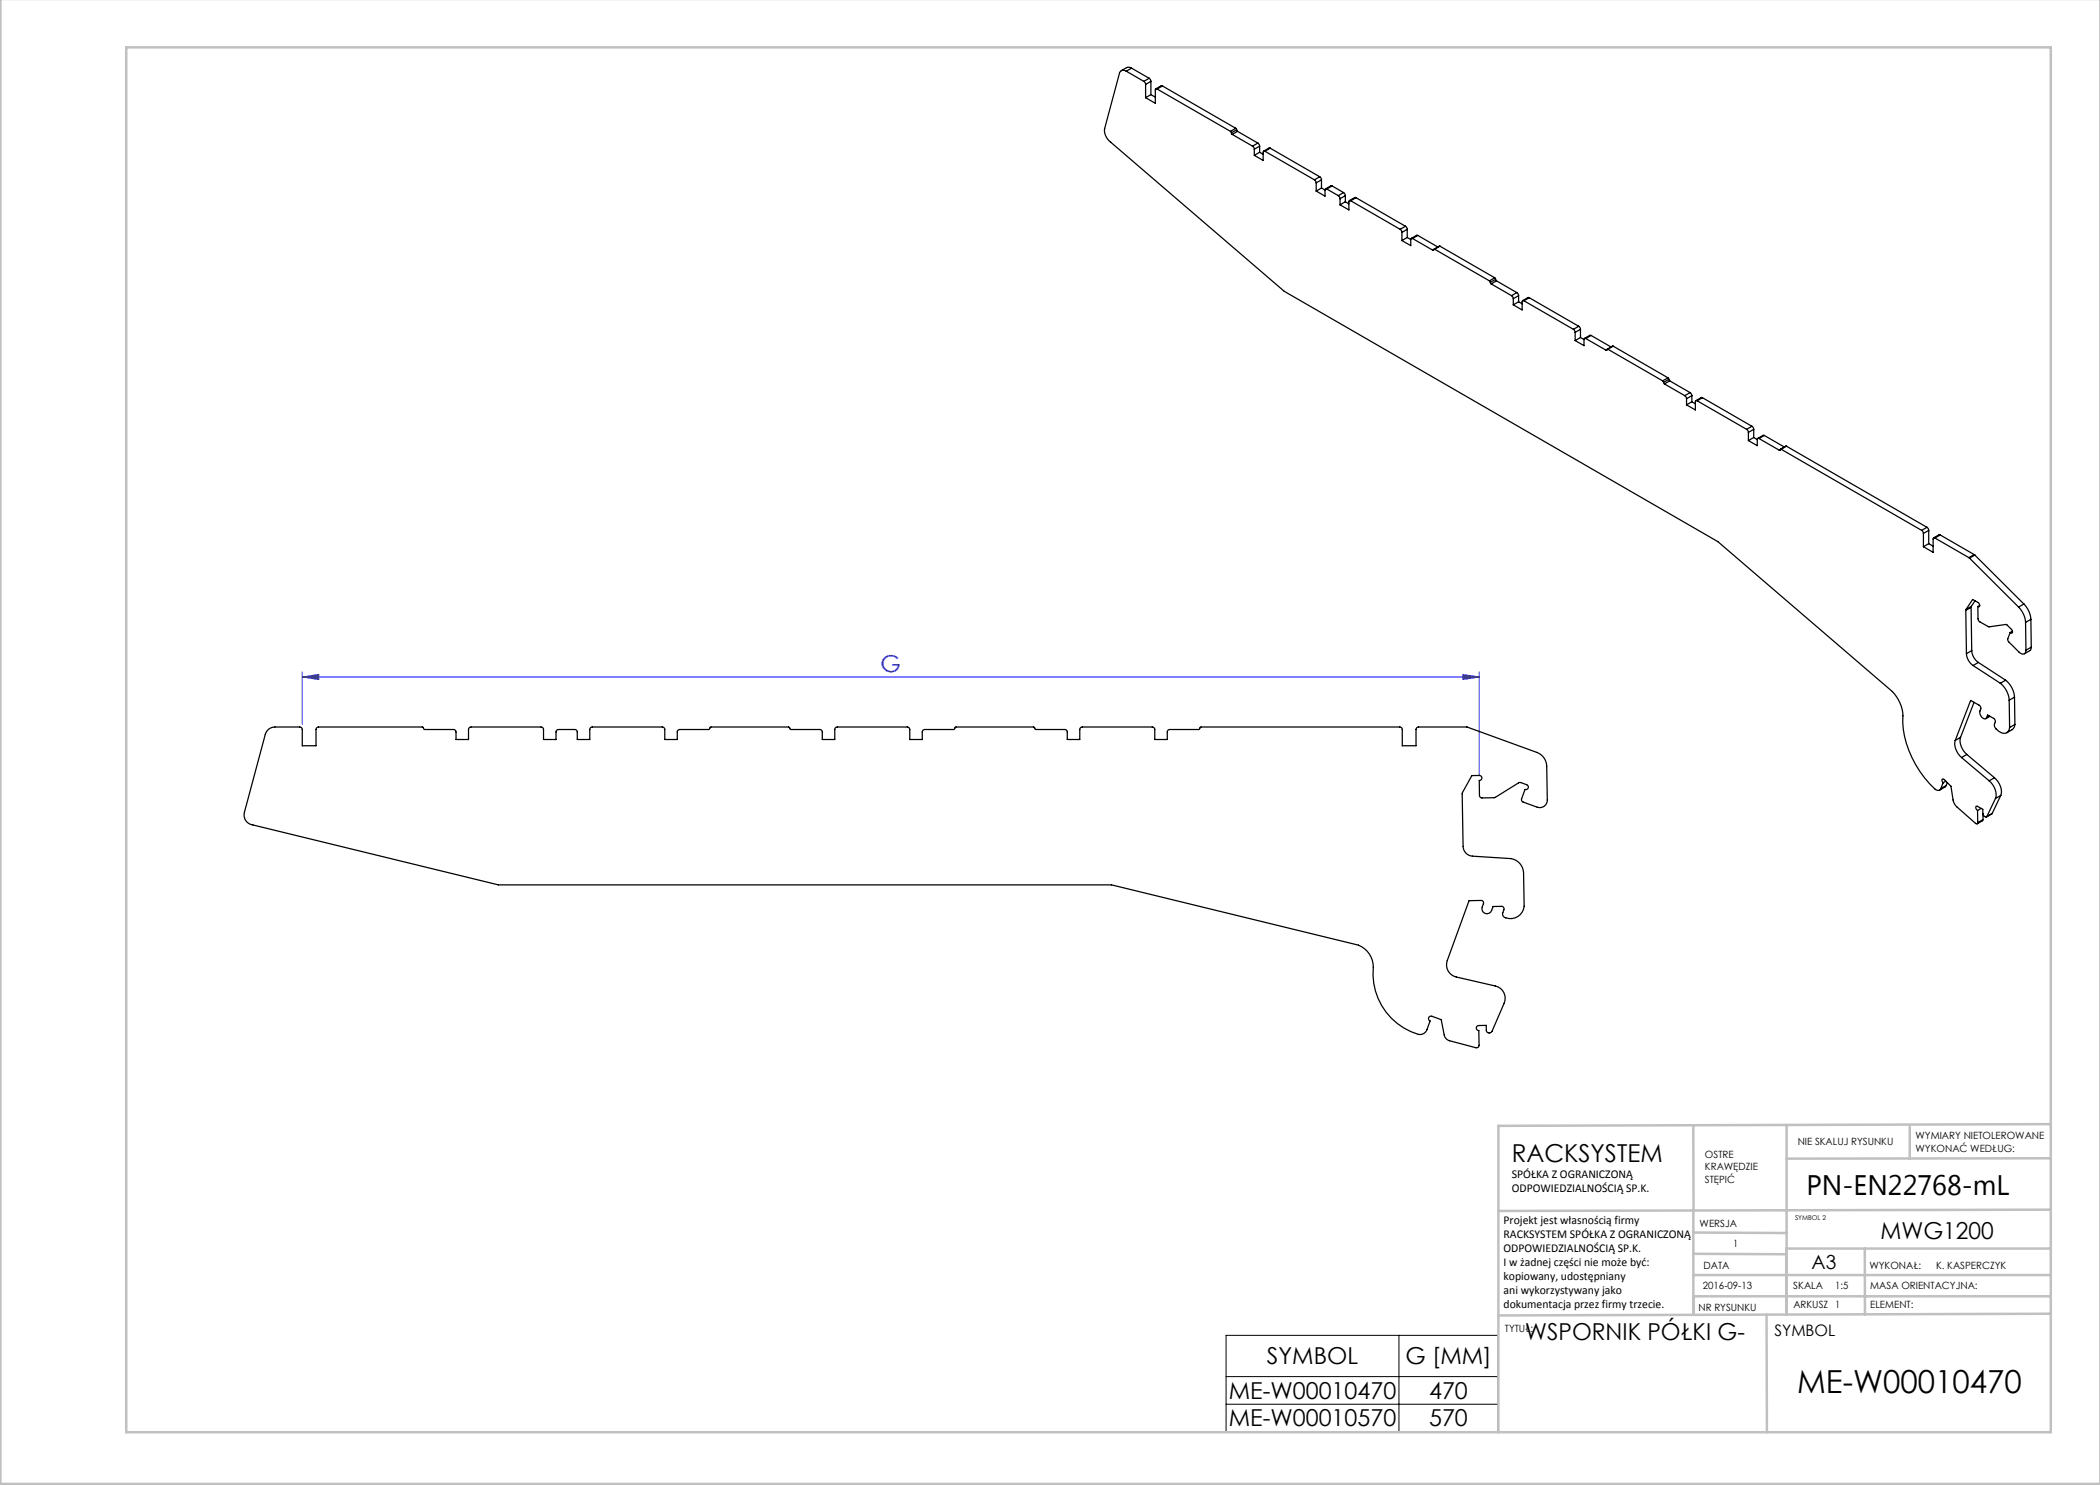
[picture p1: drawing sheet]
<svg xmlns="http://www.w3.org/2000/svg" width="420mm" height="297mm" viewBox="0 0 420 297" stroke-linecap="round" stroke-linejoin="round" font-family="sans-serif">
<path d="M60.5 135.4l3.3-.5v1zM60.5 134.4v10.5M60.5 135.4h235.4M292.5 134.9l3.4 .5-3.4 .5zM295.9 134.4v20.7" fill="none" stroke="#00f" stroke-width=".2"/>
<path d="M245.2 267.1h54.4v19.3h-54.4zM245.2 275.3h54.4M279.8 267.1v19.3M245.2 280.8h54.4" fill="none" stroke="#000" stroke-width=".2"/>
<g fill="none" stroke="#c0c0c0" stroke-width=".5">
<path d="M.1 -.1v296.9h419.9M25.2 9.5h385v276.9h-385zM338.7 225.2v16.9M357.3 225v37.9M382 225.4v6.3M410.1 224.8l-110.4 .4v61.2M410.1 231.7h-52.8M338.7 259.3h71.5M338.7 255h71.5M338.7 250.8l18.6 .1M338.7 246.5l18.6 .1M338.7 242.1v20.9"/>
<path d="M373 249.7v13.2M410.1 241.9l-110.4 .3M410.2 249.7h-52.9v13.2M353.3 262.9l.1 23.5M410.2 262.7l-110.5 .4"/>
</g>
<path d="M292.5 134.9l3.4 .5-3.4 .5zM60.5 135.4l3.3-.5v1z" fill="#00f"/>
<g fill="none" stroke="#000" stroke-width=".25">
<path d="M225.3 14.2a.83 .83 0 0 0-1.4 .5l-3 11a2.96 2.96 0 0 0 1.2 2.7l34.8 29.9 86.7 50 34.9 30a7.5 7.5 0 0 1 2 6.1 19.8 19.8 0 0 0 6.8 13.6l.5 .1 .4-.4M225.3 14.2l3.5 2.1M226.3 13.6l-.8-.1-1.2 .6M226.3 13.6l3.5 2.1M226.3 13.6l-1 .6M228.8 16.3l.3 .6M229.1 16.9v2.6M229.8 15.7l.4 .6M229.8 15.7l-1 .6M230.2 16.3l-1.1 .6M230.2 18.9l-1.1 .6M230.2 16.3v2.6"/>
<path d="M230.2 18.9l.9 .5M231.4 17.8h-.2l-.1 .1v2.8l-2-1.2M231.4 17.8l14.7 8.5M232.5 17.2h-.3l-1 .6M232.5 17.2l14.7 8.5M232.5 17.2l-1.1 .6M246.1 26.3l.2 .3M246.3 26.6l.1 .3M246.4 26.9l4.1 2.3M247.2 25.7l.1 .3M247.2 25.7l-1.1 .6M247.3 26l.2 .3"/>
<path d="M247.3 26l-1 .6M247.5 26.3l4.1 2.3M247.5 26.3l-1.1 .6M250.5 29.2l.4 .6M250.9 29.8v1.3M251.6 28.6l.3 .6M251.6 28.6l-1.1 .6M251.9 30.5l.7 .4M251.9 30.5l-1 .6M251.9 29.2l-1 .6M251.9 29.2v1.3M253 30.3l-.2-.1-.2 .2v1.7l-1.7-1"/>
<path d="M253 30.3l9.9 5.7M254 29.6h-.2l-1.1 .6M254 29.6l9.9 5.8M254 29.6l-1 .7M262.9 36l.3 .6M263.2 36.6v1.6M263.9 35.4l.4 .6M263.9 35.4l-1 .6M264.3 37.6l.7 .4M264.3 37.6l-1.1 .6M264.3 36l-1.1 .6M264.3 36v1.6"/>
<path d="M265 38v1.2l-1.8-1M265.4 37.8h-.3l-.1 .2M265.4 37.8l2.3 1.3M266.4 37.2h-.2l-1.1 .6M266.4 37.2l2.3 1.3M266.4 37.2l-1 .6M267.7 39.1l.3 .6M268 39.7v1.3M268.7 38.5l.4 .6M268.7 38.5l-1 .6M269.1 39.1l-1.1 .6M269.1 39.1v1.3"/>
<path d="M271.2 39.5h-.3l-1 .6M271.2 39.5l9.9 5.8M271.2 39.5l-1.1 .7M269.1 40.4l.7 .4M269.1 40.4l-1.1 .6M270.1 40.2l-.2-.1-.1 .2v1.7l-1.8-1M270.1 40.2l9.9 5.7M280 45.9l.4 .6M280.4 46.5v1.6M281.1 45.3l.3 .6M281.1 45.3l-1.1 .6M281.4 47.5l.8 .4"/>
<path d="M281.4 47.5l-1 .6M281.4 45.9l-1 .6M281.4 45.9v1.6M282.2 47.9v1.2l-1.8-1M282.5 47.7h-.2l-.1 .2M282.5 47.7l4.1 2.3M283.6 47.1h-.3l-1 .6M283.6 47.1l4 2.3M283.6 47.1l-1.1 .6M286.7 49.9l-.1 .1M286.9 49.8l-.2 .1M286.9 49.8l11 6.4"/>
<path d="M288 49.2l-1.2 .6M288 49.2l-1.1 .6M288 49.2l10.9 6.4M297.9 56.2l.2 .3M298.1 56.5l.1 .3M298.2 56.8l4.1 2.3M298.9 55.6l.2 .3M298.9 55.6l-1 .6M299.1 55.9l.2 .3M299.1 55.9l-1 .6M299.3 56.2l-1.1 .6M299.3 56.2l4.1 2.3"/>
<path d="M302.3 59.1l.4 .6M302.7 59.7v1.3M303.4 58.5l.3 .6M303.4 58.5l-1.1 .6M303.7 59.1l-1 .6M303.7 59.1v1.3M305.8 59.5h-.2l-1.1 .6M305.8 59.5l9.9 5.8M305.8 59.5l-1 .7M303.7 60.4l.7 .4M303.7 60.4l-1 .6M304.8 60.2l-.3-.1-.1 .2v1.7l-1.7-1"/>
<path d="M304.8 60.2l9.9 5.7M314.7 65.9l.3 .6M315 66.5v1.6M315.7 65.3l.4 .6M315.7 65.3l-1 .6M316.1 67.5l.7 .4M316.1 67.5l-1.1 .6M316.1 65.9l-1.1 .6M316.1 65.9v1.6M316.8 67.9v1.2l-1.8-1M317.2 67.7h-.3l-.1 .2M317.2 67.7l4 2.4"/>
<path d="M318.2 67.1h-.2l-1.1 .6M318.2 67.1l4 2.3M318.2 67.1l-1 .6M321.4 69.9l-.2 .2M321.6 69.8l-.2 .1M321.6 69.8l10.9 6.4M322.6 69.2l-1.2 .6M322.6 69.2l11 6.4M322.6 69.2l-1 .6M332.5 76.2l.2 .3M332.7 76.5l.2 .3M332.9 76.8l4.1 2.3"/>
<path d="M333.6 75.6l.2 .3M333.6 75.6l-1.1 .6M333.8 75.9l.1 .3M333.8 75.9l-1.1 .6M333.9 76.2l4.1 2.3M333.9 76.2l-1 .6M337 79.1l.3 .6M337.3 79.7v1.3M338 78.5l.4 .6M338 78.5l-1 .6M338.4 79.1l-1.1 .6M338.4 79.1v1.3"/>
<path d="M340.5 79.5h-.3l-1 .6M340.5 79.5l9.9 5.8M340.5 79.5l-1.1 .7M338.4 80.4l-1.1 .6M338.4 80.4l.7 .4M339.4 80.2l-.2-.1-.1 .2v1.7l-1.8-1M339.4 80.2l9.9 5.7M349.3 85.9l.4 .6M349.7 86.5v1.6M350.4 85.3l.3 .6M350.4 85.3l-1.1 .6M350.7 87.5l-1 .6"/>
<path d="M350.7 87.5l.7 .4M350.7 85.9l-1 .6M350.7 85.9v1.6M351.4 87.9v1.2l-1.7-1M351.8 87.7h-.2l-.2 .2M351.8 87.7l4.1 2.4M352.9 87.1h-.3l-1 .6M352.9 87.1l-1.1 .6M352.9 87.1l4 2.3M356 90l-.1 .1M356.2 89.8l-.2 .2M356.2 89.8l28.1 16.3"/>
<path d="M357.3 89.2l-1.2 .6M357.3 89.2l28.1 16.3M357.3 89.2l-1.1 .6M384.3 106.1l.4 .6M384.7 106.7v2.6M385.4 105.5l.3 .6M385.4 105.5l-1.1 .6M385.7 106.1l-1 .6M385.7 108.7l-1 .6M385.7 106.1v2.6M385.7 108.7l.9 .5M387 107.6h-.3l-.1 .1v2.8l-1.9-1.2"/>
<path d="M387 107.6l6.8 3.9M388 107h-.2l-1.1 .6M388 107l-1 .6M388 107l6.8 3.9M393.8 111.5l.1 .1M393.9 111.6l9.8 9.8M394.8 110.9l.2 .1M394.8 110.9l-1 .6M395 111l-1.1 .6M395 111l9.8 9.8M393.2 122.1l.1 8.6M393.2 121.9v.2"/>
<path d="M393.3 130.7a3.2 3.2 0 0 0 1.3 2.4M394.2 121.5l-1 .6M394.2 121.5l.1 8.6M394.3 121.3l-.1 .2M394.3 121.3l-1.1 .6M394.3 130.1a3.2 3.2 0 0 0 1.4 2.4M394.3 130.1l-1 .6M394.6 133.1l5.5 3.6M395 120.2l-.7 1.1M395.6 121.3v2.5l.3 .5 1.9 1.1 3.5-.5 1.1 1.1 .1 .5-.2 .1-.3-.1M395.6 121.3h.2l.1-.2-.2-.5-1.2-.7-1.3 2M395.7 132.5l-1.1 .6"/>
<path d="M395.7 132.5l5.4 3.5M395.9 121.1l-.3 .2M400.1 136.7a4.8 4.8 0 0 1 1.7 3.3M401.1 136a4.8 4.8 0 0 1 1.8 3.4M401.1 136l-1 .7M402 126.5l-.4 1.3v.4l2.2 2.2a.74 .74 0 0 0 .8 .4 .74 .74 0 0 0 .6-.8M402.5 126.2l-.5 .3M402.9 139.4l-1.1 .6M402.9 139.4l.1 5.5M403.7 121.4a4.8 4.8 0 0 1 1.4 3.1M404.8 120.8a4.8 4.8 0 0 1 1.4 3.1M404.8 120.8l-1.1 .6"/>
<path d="M405.1 124.5l.1 5.5M406.2 123.9l-1.1 .6M406.2 123.9l.1 5.5M406.3 129.4l-.3 .7-1.1 .7M406.3 129.4l-1.1 .6M53.5 146l.5-.4 .7-.2h5.4l.4 .5v3.3h2.7v-3.4l.1-.3 .4-.1h20.8l.5 .5h5.7l.4 .1 .1 .3v1.6h2.5v-2.1l.2-.3 .3-.1h14.1l.4 .4v2.1h2.5v-1.6l.1-.3 .4-.1h3.4l.3 .4 .1 1.6h2.5v-2.1l.1-.3 .4-.1h14.1l.3 .4 .1 2.1h2.5v-1.6l.4-.4h5.8l.5-.5h15.5l.5 .5h5.9l.3 .4 .1 1.6h2.5v-2.1l.2-.3 .3-.1h14.1l.3 .4 .1 2.1h2.5v-1.6l.4-.4h5.8l.5-.5h15.5l.5 .5h5.9l.3 .4 .1 1.6h2.5v-2.1l.1-.3 .4-.1h14.1l.3 .4 .1 2.1h2.5v-1.6l.4-.4h5.8l.5-.5h39.8l.3 .1 .1 .3 .1 3.4h2.7v-3.3l.3-.5h9.8l14.1 5.1 1.1 .7 .5 .7 .3 .9 .2 7.2a1.5 1.5 0 0 1-2.1 1.4l-3-1.2-.1-.4 .7-1.9a.5 .5 0 0 0 .6-.3 .5 .5 0 0 0-.3-.7l-1.5-.4-4.8 3-2.7 .1-.4-.4-.1-3.1a.5 .5 0 0 0 .6-.5 .5 .5 0 0 0-.5-.5h-1.5l-2 3.6 .2 10.6 .2 .7 .7 .9 .6 .3 8.1 .5a3 3 0 0 1 2.5 2.9l.1 6.7-.1 .6a2.54 2.54 0 0 1-4.1 1.2l-.1-.4 .3-1-.4-.4h-1.8l-.5 1.1a1 1 0 0 1-1.2 .2 1 1 0 0 1-.5-1.2l.3-.9-.3-.4h-2.6l-4.5 12.5a2.5 2.5 0 0 0 1.9 2.8l8.4 2a2.5 2.5 0 0 1 1.2 3.2l-2.4 5.7a.62 .62 0 0 1-.7 .3 .62 .62 0 0 1-.4-.5l-.1-1h-1.5a.5 .5 0 0 0-.4 .5 .5 .5 0 0 0 .5 .5v3l-.3 .4h-.3l-5.3-1.3a1.5 1.5 0 0 1-1.1-1.2l-.6-3.1-1.8-.7a.5 .5 0 0 0-.7 .3 .5 .5 0 0 0 .3 .7l-.9 2.2-.4 .3-.8 .2a12.6 12.6 0 0 1-9.2-13.4 4.7 4.7 0 0 0-3-4.5l-49.4-12h-122.6l-49.5-12.1a2 2 0 0 1-1.3-2.4l4.2-15.6zM388.6 156.6l-.2-.5 .2-.3 1.6 1.5 .5 2.9 .4 .9 4 3.6a.24 .24 0 0 0 .3 .1 .24 .24 0 0 0 .1-.3M388.6 156.6l-.4 1.1M389.2 156.2l-.6 .4M389.2 157.1l-.2 .3-1.1 .6M389.2 157.1l-1 .6M389.5 156.5l-.3 .6"/>
<path d="M391 148.1a3.5 3.5 0 0 0 1.3 3.4M392.1 147.5a3.5 3.5 0 0 0 1.3 3.4M392.1 147.5l-1.1 .6M392.3 151.5l5.5 4.7M393.4 150.9l-1.1 .6M393.4 150.9l5.5 4.7M394.8 140.5l-2.7 7M397.3 143.5l.2-.5 1.3 .7 .3 .5-.2 1a2.13 2.13 0 0 0 2.5 1.3l.2-.2 .3-.8M397.3 143.5l-.1 .2a1.28 1.28 0 0 1-1-2l-.3-.6-1.8-1-3.1 8M397.8 156.2a3.5 3.5 0 0 1 1.3 3.5M397.9 143.2l-.6 .3M398 143.3l-.8 .4"/>
<path d="M398.9 155.6a3.5 3.5 0 0 1 1.3 3.5M398.9 155.6l-1.1 .6M399.1 159.7l-1.7 3.6M400.2 159.1l-1.1 .6M400.2 159.1l-1.8 3.6M401.8 140l.1 5.5M403 144.9a1.21 1.21 0 0 1-.6 1l-1 .6M403 144.9l-1.1 .6M395.5 162.1l-.3-.4v-.4l1.4 .6v.8a.59 .59 0 0 0 .8 .6M395.5 162.1v2.4M396.2 161.7l-.7 .4M396.6 162.8v1.1"/>
<path d="M396.6 163.9l-.1 .2-1.1 .7M396.6 163.9l-1.1 .6M398.4 162.7l-1.1 .7M398.4 162.7l-1 .6"/>
</g>
<text font-size="6.3" x="359.4" y="278.5">ME-W00010470</text>
<text font-size="5.6" x="361.3" y="239.1">PN-EN22768-mL</text>
<text font-size="4.9" x="302.4" y="232.4">RACKSYSTEM</text>
<text font-size="4.7" fill="#00f" x="176.1" y="134.4">G</text>
<g font-size="4.7">
<text x="376.1" y="247.8">MWG1200</text>
<text x="305.1" y="268.1">WSPORNIK PÓŁKI G-</text>
<text x="253.4" y="272.9">SYMBOL</text>
<text x="281.1" y="272.9">G [MM]</text>
<text x="245.7" y="279.8">ME-W00010470</text>
<text x="285.8" y="279.8">470</text>
<text x="245.7" y="285.3">ME-W00010570</text>
<text x="285.8" y="285.3">570</text>
</g>
<text font-size="3.9" x="362.3" y="253.8">A3</text>
<text font-size="3.2" x="354.9" y="267.2">SYMBOL</text>
<g font-size="2.4">
<text x="302.4" y="235.6">SPÓŁKA Z OGRANICZONĄ</text>
<text x="302.4" y="238.4">ODPOWIEDZIALNOŚCIĄ SP.K.</text>
<text x="300.7" y="244.7">Projekt jest własnością firmy</text>
<text x="300.7" y="247.5">RACKSYSTEM SPÓŁKA Z OGRANICZONĄ</text>
<text x="300.7" y="250.3">ODPOWIEDZIALNOŚCIĄ SP.K.</text>
<text x="300.7" y="253.1">I w żadnej części nie może być:</text>
<text x="300.7" y="256">kopiowany, udostępniany</text>
<text x="300.7" y="258.8">ani wykorzystywany jako</text>
<text x="300.7" y="261.6">dokumentacja przez firmy trzecie.</text>
</g>
<g font-size="2">
<text x="383.1" y="227.9">WYMIARY NIETOLEROWANE</text>
<text x="341" y="231.6">OSTRE</text>
<text x="359.5" y="228.9">NIE SKALUJ RYSUNKU</text>
<text x="383.1" y="230.4">WYKONAĆ WEDŁUG:</text>
<text x="341" y="234.1">KRAWĘDZIE</text>
<text x="341" y="236.6">STĘPIĆ</text>
<text x="339.9" y="245.4">WERSJA</text>
<text x="346.6" y="249.5">1</text>
<text x="340.6" y="257.7">2016-09-13</text>
<text x="340.7" y="253.8">DATA</text>
<text x="358.7" y="257.7">SKALA</text>
<text x="367" y="257.7">1:5</text>
<text x="373.9" y="253.8">WYKONAŁ:</text>
<text x="374.1" y="257.7">MASA ORIENTACYJNA:</text>
<text x="387.2" y="253.8">K. KASPERCZYK</text>
<text x="339.7" y="262.3">NR RYSUNKU</text>
<text x="358.7" y="261.7">ARKUSZ 1</text>
<text x="374.1" y="261.7">ELEMENT:</text>
<text x="301" y="266.4">TYTUŁ:</text>
</g>
<text font-size="1.3" x="359" y="244">SYMBOL 2</text>
</svg>
